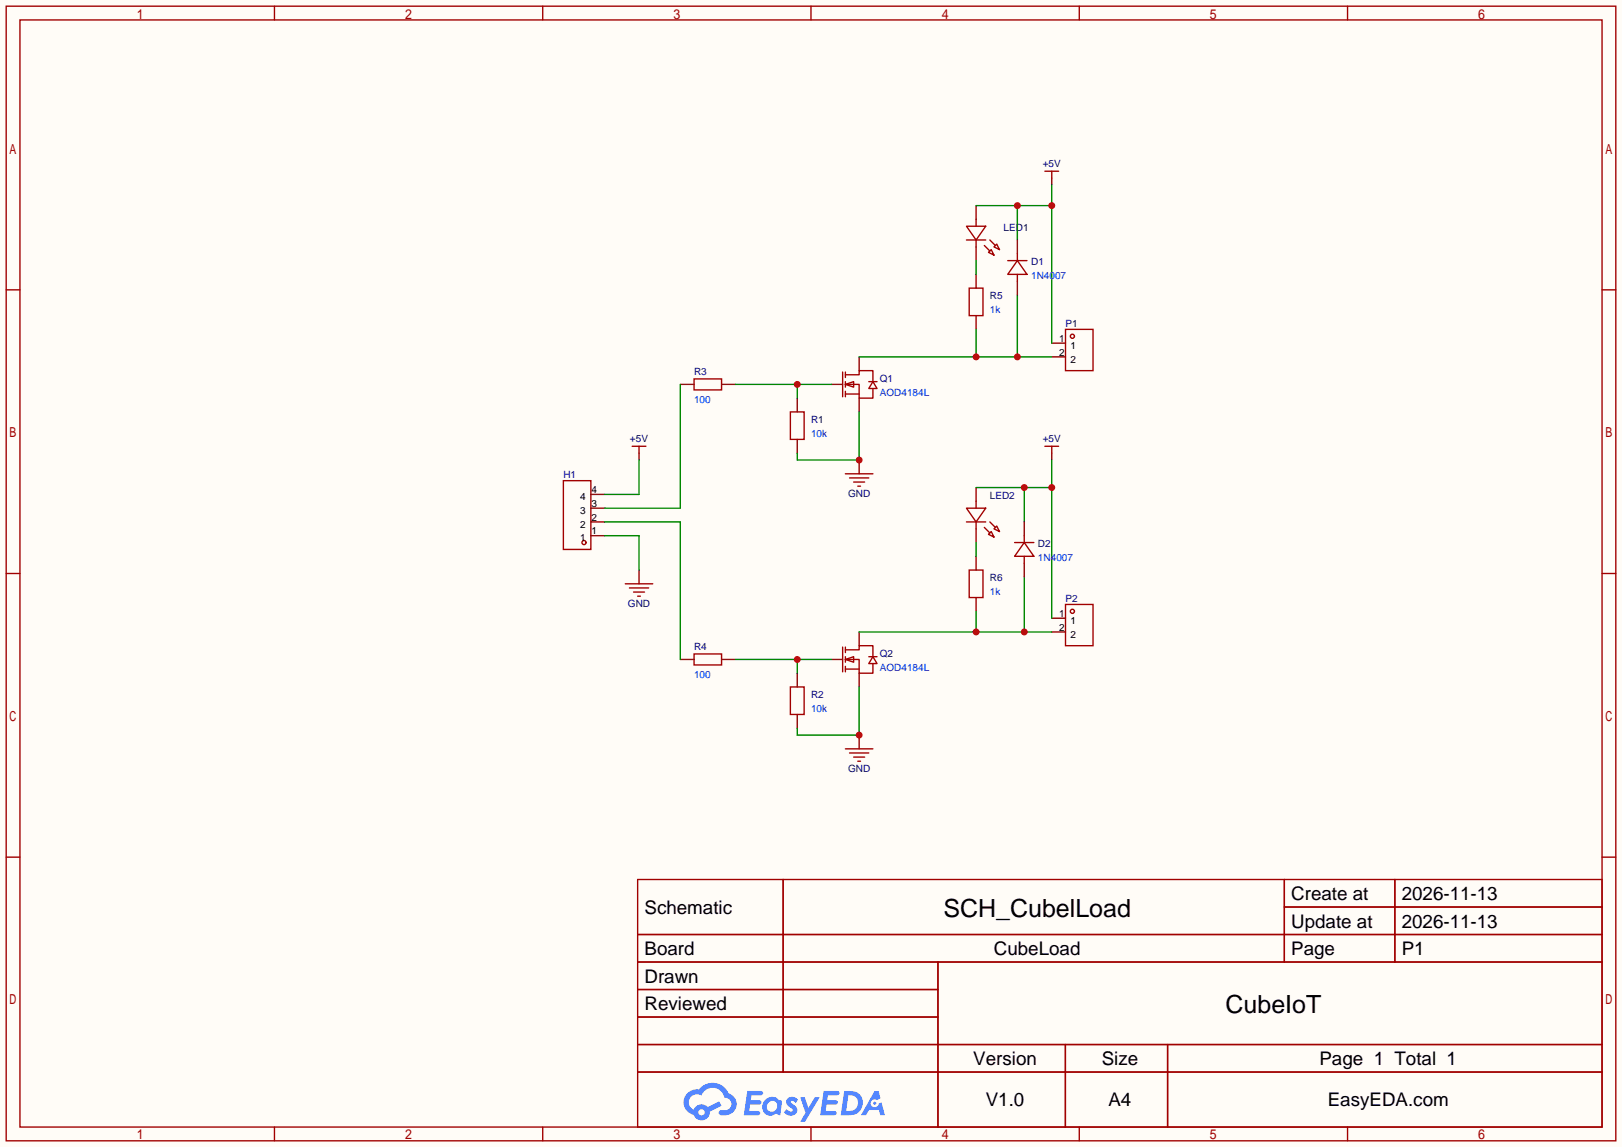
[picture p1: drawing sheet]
<svg xmlns="http://www.w3.org/2000/svg" width="299mm" height="212mm" viewBox="0 0 299 212" stroke-linecap="round" stroke-linejoin="round" font-family="sans-serif">
<path d="M0 0h299.5v211.8h-299.5z" fill="#fffcf7"/>
<g fill="none" stroke="#a10000" stroke-width=".25">
<path d="M1.1 1.1h297.2v209.6h-297.2zM3.7 3.7h292.1v204.5h-292.1zM50.7 1.1v2.6M100.2 1.1v2.6M149.7 1.1v2.6M199.3 1.1v2.6M248.8 1.1v2.6M1.1 53.5h2.6M295.8 53.5h2.5M1.1 105.9h2.6M295.8 105.9h2.5M1.1 158.3h2.6"/>
<path d="M295.8 158.3h2.5M117.7 162.4h178.1v45.8h-178.1zM117.7 172.6h178.1M117.7 177.7h178.1M144.6 162.4v35.6M173.2 177.7v30.5M237.1 162.4v15.3M237.1 167.5h58.7M257.5 162.4v15.3M117.7 182.8h55.5M117.7 192.9h178.1M117.7 187.8h55.5"/>
<path d="M117.7 198h178.1M196.7 192.9v15.3M215.6 192.9v15.3M50.7 208.2v2.5M100.2 208.2v2.5M149.7 208.2v2.5M199.3 208.2v2.5M248.8 208.2v2.5"/>
</g>
<g fill="#5487ff">
<path d="M145.5 202.8a1.3 1.3 0 0 1 1.8 .3l-.4 .6a.54 .54 0 0 0-.9-.2l.1 .2a1.58 1.58 0 0 1 1.1 1.6 1.43 1.43 0 0 1-2.5 .1l.5-.6a.64 .64 0 0 0 .5 .5 .64 .64 0 0 0 .7-.3l-.2-.2a1.6 1.6 0 0 1-1-1.6z"/>
<path d="M147.7 202.7h.9l.7 1.9 1.1-1.9h.9l-2.7 4.5h-.9l1-1.7z"/>
<path d="M138 201.5h1.6a1.31 1.31 0 0 1 1.2 .2 .4 .4 0 0 1-.3 .6h-1.8l-.1 .9h1.6a.4 .4 0 0 1 .4 .4 .4 .4 0 0 1-.4 .4h-1.7l-.2 1.2h.8a1.23 1.23 0 0 1 1.2 .2 .39 .39 0 0 1-.3 .6h-2.7z"/>
<path d="M152.1 201.5h1.6a1.32 1.32 0 0 1 1.3 .2 .39 .39 0 0 1-.4 .6h-1.7l-.2 .9h1.7a.4 .4 0 0 1 .3 .4 .4 .4 0 0 1-.4 .4h-1.7l-.2 1.2h.8a1.23 1.23 0 0 1 1.2 .2 .39 .39 0 0 1-.3 .6h-2.7z"/>
<path d="M161.5 201.5h.7l.4 1.3-.7 .4a.75 .75 0 0 0-1.1 .3 .75 .75 0 0 0 .5 1 .75 .75 0 0 0 .9-.6l.6-.3 .6 2.4h-.9l-.2-1h-1.9l-.5 1h-.9z"/>
<path d="M155.9 201.5l-.7 4.5h1.5a2.27 2.27 0 0 0 2.6-2.3 2.27 2.27 0 0 0-2.7-2.2zM156.6 202.3a1.5 1.5 0 0 1 1.8 1.5 1.5 1.5 0 0 1-1.9 1.4h-.3z"/>
<path d="M141.3 203.1a1.62 1.62 0 0 0-.4 2.1 1.62 1.62 0 0 0 2 .7l.4-.3 .3 .3 .5 .1 .3-2.5-.2-.3h-.4a1.58 1.58 0 0 0-2.5-.1zM141.9 203.6a.99 .99 0 0 1 1.6 .3 .99 .99 0 0 1-.9 1.4 .94 .94 0 0 1-1-.5 .94 .94 0 0 1 .3-1.2z"/>
<path d="M126.9 201.9a2.37 2.37 0 0 0 1.2 4 1.54 1.54 0 0 0 1.7 1 1.54 1.54 0 0 0 1.3-1.6l2.1-1.1-.5-.8-2 1.1a1.57 1.57 0 0 0-2.6 .4 1.5 1.5 0 0 1-.8-2.1 1.5 1.5 0 0 1 2.2-.5 2.23 2.23 0 0 1 2.3-1.4 2.23 2.23 0 0 1 2 1.8 1.16 1.16 0 0 1 1.2 1.1 1.16 1.16 0 0 1-1 1.3h-.7a.47 .47 0 0 0-.6 .3 .47 .47 0 0 0 .4 .6 2.23 2.23 0 0 0 2.3-.7 2.23 2.23 0 0 0 .4-2.3 2.16 2.16 0 0 0-1.3-1.1 3.2 3.2 0 0 0-5.4-.7l-1.2 .1zM129 205.4a.58 .58 0 0 1 1.1 0 .58 .58 0 0 1-1.1 0z"/>
<circle cx="161.5" cy="203.8" r=".28"/>
</g>
<g fill="none" stroke="#a10000" stroke-width=".25">
<path d="M178.4 41.8h3.6l-1.8 2.5zM178.4 44.3h3.6M178.9 53.2h2.6v5.1h-2.6zM180.2 40.5v1.3M180.2 44.3v1.3M181.7 45.3l1.1 1.1M182.5 46.6l.5-.5 .5 1zM182.8 44.3l1 1M183.5 45.6l.5-.5 .5 1zM128.1 70h5.1v2h-5.1zM145.9 76.1h2.6v5.1h-2.6zM155.6 68.7v4.6"/>
<path d="M156.1 71l1.5-.5v1zM156.1 69.2h2.5v-.7h2.6v2M156.1 71h2.5v2.5h2.6v-1.7M156.1 72.8h2.5M156.1 68.7v1M156.1 70.5v1M156.1 72.3v1M160.4 70.5h1.5M161.2 70.5l.7 1.3h-1.5zM196.7 60.8h5.1v7.7h-5.1zM104 88.8h5.1v12.7h-5.1zM116.7 82.4h2.6"/>
<path d="M118 82.4v1.3M178.4 93.9h3.6l-1.8 2.5zM178.4 96.4h3.6M180.2 92.6v1.3M180.2 96.4v1.3M181.7 97.4l1.1 1M182.5 98.7l.5-.5 .5 1zM182.8 96.4l1 1M183.5 97.7l.5-.5 .5 1zM115.4 107.8h5.1M116.2 108.6h3.6M117 109.3h2"/>
<path d="M117.7 110.1h.5M155.6 119.5v4.6M156.1 119.5v1M178.9 105.3h2.6v5.1h-2.6zM196.7 111.6h5.1v7.7h-5.1zM128.1 120.8h5.1v2h-5.1zM145.9 126.9h2.6v5.1h-2.6zM156.1 121.8l1.5-.5v1zM156.1 120h2.5v-.7h2.6v2M156.1 121.8h2.5v2.5h2.6v-1.7M156.1 121.3v1M156.1 123.1v1"/>
<path d="M156.1 123.6h2.5M160.4 121.3h1.5M161.2 121.3l.7 1.3h-1.5z"/>
<circle cx="198" cy="62.1" r=".38"/>
<circle cx="107.8" cy="100.2" r=".38"/>
<circle cx="198" cy="112.9" r=".38"/>
</g>
<g fill="none" stroke="#870000" stroke-width=".25">
<path d="M180.2 38v2.5M180.2 45.6v2.5M180.2 50.7v2.5M180.2 58.3v2.5M125.6 71h2.5M133.2 71h2.6M147.2 73.5v2.6M153.5 71h2.1M158.6 65.9v2.6M158.6 73.5v2.6M194.2 63.4h2.5M194.2 65.9h2.5"/>
<path d="M109.1 98.9h2.5M109.1 96.4h2.5M109.1 93.9h2.5M109.1 91.3h2.5M118 83.7v1.3M147.2 81.2v2.5M180.2 90v2.6M180.2 97.7v2.5M118 105.3v2.5M158.6 116.7v2.6M180.2 102.7v2.6M180.2 110.4v2.5"/>
<path d="M194.2 114.2h2.5M194.2 116.7h2.5M125.6 121.8h2.5M133.2 121.8h2.6M147.2 124.3v2.6M147.2 132v2.5M153.5 121.8h2.1M158.6 124.3v2.6"/>
</g>
<path d="M111.6 96.4h14v25.4M180.2 100.2v2.5M135.8 121.8h17.7M147.2 121.8v2.5" fill="none" stroke="#008700" stroke-width=".25"/>
<circle cx="147.2" cy="121.8" r=".63" fill="#c00"/>
<path d="M158.6 135.8v2.5" fill="none" stroke="#870000" stroke-width=".25"/>
<path d="M156.1 138.3h5.1M156.8 139.1h3.6M157.6 139.8h2M158.4 140.6h.5" fill="none" stroke="#a10000" stroke-width=".25"/>
<path d="M158.6 126.9v8.9h-11.4v-1.3" fill="none" stroke="#008700" stroke-width=".25"/>
<circle cx="158.6" cy="135.8" r=".63" fill="#c00"/>
<path d="M158.6 116.7h35.6M180.2 112.9v3.8M189.1 106.6v10.1" fill="none" stroke="#008700" stroke-width=".25"/>
<g fill="#c00">
<circle cx="180.2" cy="116.7" r=".63"/>
<circle cx="189.1" cy="116.7" r=".63"/>
</g>
<path d="M125.6 71v22.9h-14M135.8 71h17.7M147.2 71v2.5" fill="none" stroke="#008700" stroke-width=".25"/>
<circle cx="147.2" cy="71" r=".63" fill="#c00"/>
<path d="M158.6 85v2.5" fill="none" stroke="#870000" stroke-width=".25"/>
<path d="M156.1 87.5h5.1M156.8 88.3h3.6M157.6 89h2M158.4 89.8h.5" fill="none" stroke="#a10000" stroke-width=".25"/>
<path d="M158.6 76.1v8.9h-11.4v-1.3" fill="none" stroke="#008700" stroke-width=".25"/>
<circle cx="158.6" cy="85" r=".63" fill="#c00"/>
<path d="M187.8 54.5v11.4M158.6 65.9h35.6M180.2 60.8v5.1" fill="none" stroke="#008700" stroke-width=".25"/>
<g fill="#c00">
<circle cx="180.2" cy="65.9" r=".63"/>
<circle cx="187.8" cy="65.9" r=".63"/>
</g>
<path d="M194.2 32.9v1.3M194.2 83.7v1.3" fill="none" stroke="#870000" stroke-width=".25"/>
<path d="M192.9 31.6h2.6M194.2 31.6v1.3M192.9 82.4h2.6M194.2 82.4v1.3" fill="none" stroke="#a10000" stroke-width=".25"/>
<path d="M180.2 90h14M189.1 90v6.4M194.2 85v29.2" fill="none" stroke="#008700" stroke-width=".25"/>
<g fill="#c00">
<circle cx="194.2" cy="90" r=".63"/>
<circle cx="189.1" cy="90" r=".63"/>
</g>
<path d="M180.2 38h14M187.8 38v6.3M194.2 34.2v29.2" fill="none" stroke="#008700" stroke-width=".25"/>
<g fill="#c00">
<circle cx="194.2" cy="38" r=".63"/>
<circle cx="187.8" cy="38" r=".63"/>
</g>
<path d="M180.2 48.1v2.6M111.6 98.9h6.4v6.4M118 85v6.3h-6.4" fill="none" stroke="#008700" stroke-width=".25"/>
<path d="M187.8 44.3v2.6M187.8 51.9v2.6M189.1 96.4v2.5M189.1 104v2.6" fill="none" stroke="#870000" stroke-width=".25"/>
<path d="M186.1 48.1h3.5M187.8 48.1l1.8 2.6h-3.5zM187.8 46.9v1.2M187.8 50.7v1.2M189.1 98.9v1.3M187.3 100.2h3.6M189.1 100.2l1.8 2.5h-3.6zM189.1 102.7v1.3" fill="none" stroke="#a10000" stroke-width=".25"/>
<g font-size="4.6">
<text x="174.2" y="169.4">SCH_CubelLoad</text>
<text x="226.3" y="187.1">CubeIoT</text>
</g>
<g font-size="3.5">
<text x="238.4" y="166.2">Create at</text>
<text x="258.8" y="166.2">2026-11-13</text>
<text x="119" y="168.8">Schematic</text>
<text x="238.4" y="171.3">Update at</text>
<text x="258.8" y="171.3">2026-11-13</text>
<text x="119" y="176.4">Board</text>
<text x="183.5" y="176.4">CubeLoad</text>
<text x="238.4" y="176.4">Page</text>
<text x="258.8" y="176.4">P1</text>
<text x="119" y="181.5">Drawn</text>
<text x="119" y="186.6">Reviewed</text>
<text x="179.7" y="196.7">Version</text>
<text x="203.4" y="196.7">Size</text>
<text x="243.6" y="196.7">Page 1 Total 1</text>
<text x="182" y="204.3">V1.0</text>
<text x="204.7" y="204.3">A4</text>
<text x="245.1" y="204.3">EasyEDA.com</text>
</g>
<g font-size="1.8" fill="#000080">
<text x="192.5" y="30.9">+5V</text>
<text x="185.3" y="42.6">LED1</text>
<text x="190.4" y="48.9">D1</text>
<text x="182.8" y="55.3">R5</text>
<text x="196.7" y="60.4">P1</text>
<text x="128.1" y="69.3">R3</text>
<text x="162.4" y="70.5">Q1</text>
<text x="116.3" y="81.7">+5V</text>
<text x="149.7" y="78.2">R1</text>
<text x="192.5" y="81.7">+5V</text>
<text x="104" y="88.3">H1</text>
<text x="156.6" y="91.9">GND</text>
<text x="182.8" y="92.1">LED2</text>
<text x="191.6" y="101">D2</text>
<text x="182.8" y="107.4">R6</text>
<text x="115.9" y="112.2">GND</text>
<text x="196.7" y="111.2">P2</text>
<text x="128.1" y="120.1">R4</text>
<text x="162.4" y="121.3">Q2</text>
<text x="149.7" y="129">R2</text>
<text x="156.6" y="142.7">GND</text>
</g>
<g font-size="1.8" fill="#00f">
<text x="190.4" y="51.5">1N4007</text>
<text x="182.8" y="57.8">1k</text>
<text x="128.1" y="74.3">100</text>
<text x="162.4" y="73.1">AOD4184L</text>
<text x="149.7" y="80.7">10k</text>
<text x="191.6" y="103.6">1N4007</text>
<text x="182.8" y="109.9">1k</text>
<text x="128.1" y="125.1">100</text>
<text x="162.4" y="123.9">AOD4184L</text>
<text x="149.7" y="131.5">10k</text>
</g>
<g font-size="1.8">
<text x="195.6" y="63.1">1</text>
<text x="195.6" y="65.7">2</text>
<text x="197.7" y="64.4">1</text>
<text x="197.7" y="67">2</text>
<text x="107.1" y="94.9">3</text>
<text x="107.1" y="92.4">4</text>
<text x="109.2" y="93.6">3</text>
<text x="109.2" y="91.1">4</text>
<text x="107.1" y="100">1</text>
<text x="107.1" y="97.4">2</text>
<text x="109.2" y="98.7">1</text>
<text x="109.2" y="96.2">2</text>
<text x="195.6" y="113.9">1</text>
<text x="195.6" y="116.5">2</text>
<text x="197.7" y="115.2">1</text>
<text x="197.7" y="117.8">2</text>
</g>
</svg>
